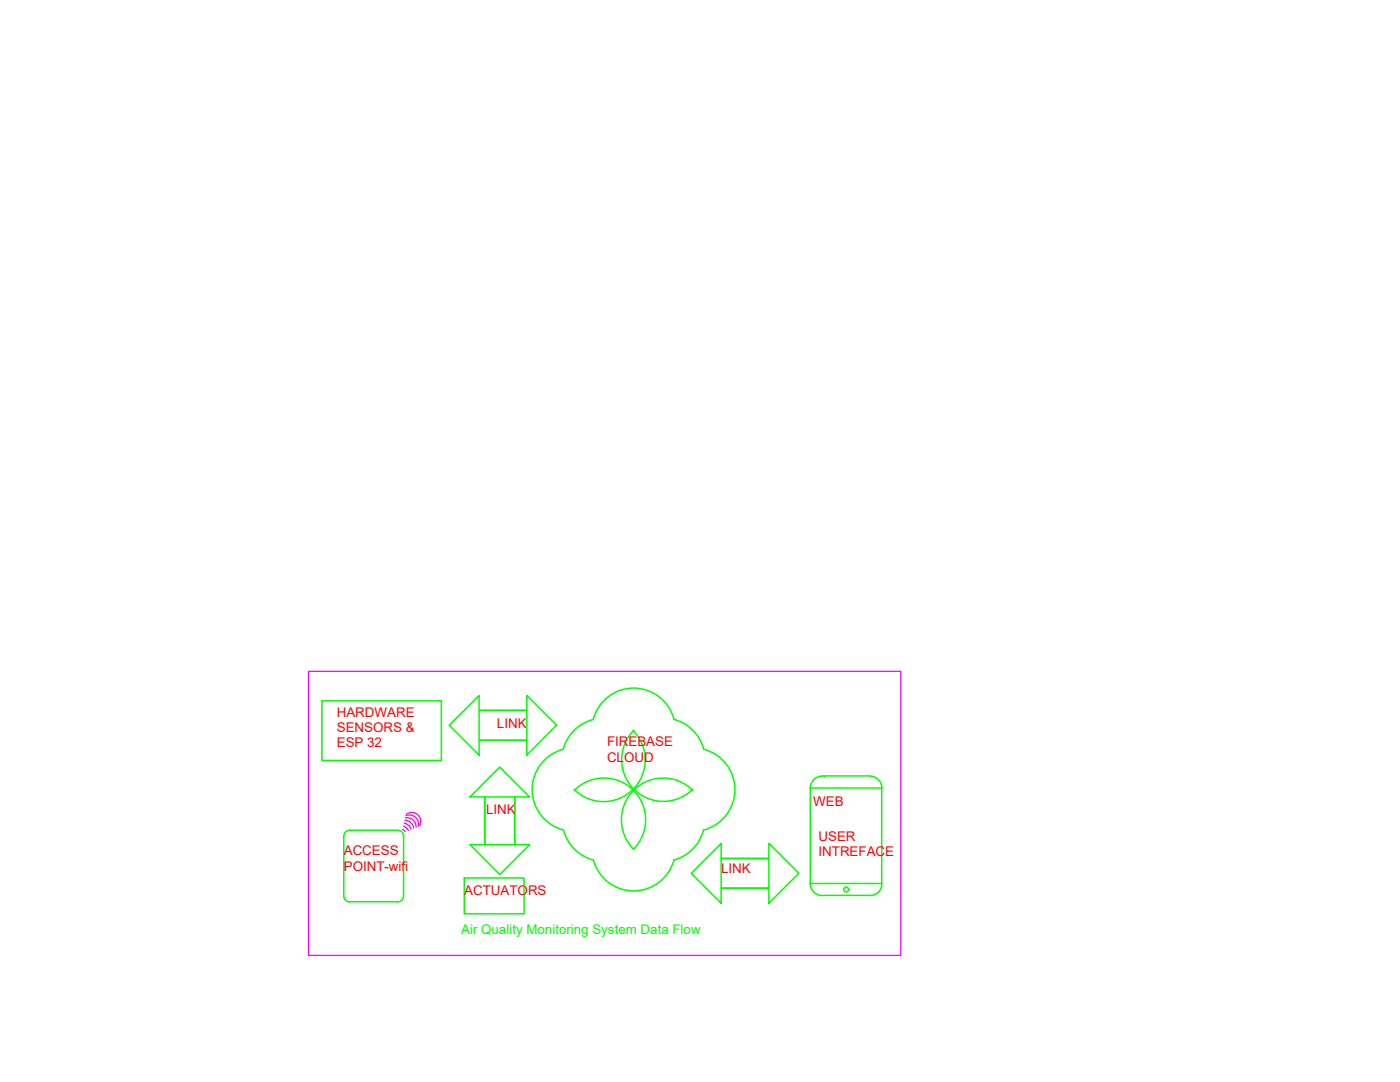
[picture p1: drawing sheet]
<svg xmlns="http://www.w3.org/2000/svg" width="279mm" height="216mm" viewBox="0 0 279 216" stroke-linecap="round" stroke-linejoin="round" font-family="sans-serif">
<!-- layer: 0 -->
<g fill="none" stroke="#0f0" stroke-width=".3">
<path d="M64.2 139.8h23.9v11.9h-23.9zM89.6 144.7l6-5.9v2.9h9.5v6h-9.5v3zM95.6 141.7h9.5v-2.9l6 5.9-6 6v-3h-9.5zM96.8 159h5.9v9.5h3l-6 6-5.9-6h3zM99.7 153l6 6h-3v9.5h-5.9v-9.5h-3zM112.4 149.5a8.3 8.3 0 0 0-6.2 8.1 8.3 8.3 0 0 0 6.3 8M114.6 157.7a8.3 8.3 0 0 1 11.8 0 8.3 8.3 0 0 1 0 11.8M118.4 143.6a8.3 8.3 0 0 0-6 5.9M126.3 145.7a8.3 8.3 0 0 1 0 11.8 8.3 8.3 0 0 1-11.7 0M126.5 145.7a8.3 8.3 0 0 0 0 11.8 8.3 8.3 0 0 0 11.8 0M134.5 143.5a8.3 8.3 0 0 1 5.9 6M134.5 143.5a8.3 8.3 0 0 0-8.1-6.2 8.3 8.3 0 0 0-8 6.3"/>
<path d="M138.2 157.7a8.3 8.3 0 0 0-11.7 0 8.3 8.3 0 0 0 0 11.8M140.5 149.5a8.3 8.3 0 0 1 6.2 8.1 8.3 8.3 0 0 1-6.3 8M161.7 157.2h14.3v19.1h-14.3zM164.1 154.8h9.5M164.1 154.9a2.39 2.39 0 0 0-2.4 2.4M164.5 154.8h.1M173.6 154.9a2.39 2.39 0 0 1 2.4 2.4M68.6 166.9a1.21 1.21 0 0 1 1.2-1.2h9.5a1.21 1.21 0 0 1 1.2 1.2M68.6 166.8v12a1.21 1.21 0 0 0 1.2 1.2M69.8 179.9h9.5M80.5 166.8v12a1.21 1.21 0 0 1-1.2 1.2M92.7 175.2h11.9v7.1h-11.9z"/>
<path d="M112.5 165.6a8.3 8.3 0 0 0 5.9 6M118.4 171.6a8.3 8.3 0 0 0 8.1 6.2 8.3 8.3 0 0 0 8-6.2M138 174.3l5.9-6v3h9.5v5.9h-9.5v3zM140.4 165.6a8.3 8.3 0 0 1-5.9 6M143.9 171.3h9.5v-3l6 6-6 5.9v-3h-9.5zM161.7 176.3a2.39 2.39 0 0 0 2.4 2.4M164.1 178.7h9.5M176 176.3a2.39 2.39 0 0 1-2.4 2.4"/>
<circle cx="168.9" cy="177.5" r=".49"/>
</g>
<!-- layer: Layer1 -->
<path d="M61.6 134h118.2v56.6h-118.2zM80.3 165.5l.5 .4M80.5 164.8l.6 .4 .4 .5M80.7 164.3a1.8 1.8 0 0 1 1.4 1.2M80.8 163.7a1.8 1.8 0 0 1 1.8 1.5M80.9 163.2a1.8 1.8 0 0 1 2.1 1.9M81 162.8a1.8 1.8 0 0 1 1.9 .3 1.8 1.8 0 0 1 .6 1.8M81.1 162.5a1.8 1.8 0 0 1 2.3 .1 1.8 1.8 0 0 1 .4 2.2" fill="none" stroke="#f0f" stroke-width=".25"/>
<g font-size="2.7" fill="#f00">
<text x="67.2" y="143.1">HARDWARE</text>
<text x="67.2" y="146.1">SENSORS &amp;</text>
<text x="67.2" y="149.2">ESP 32</text>
<text x="99.2" y="145.2">LINK</text>
<text x="121.1" y="148.9">FIREBASE</text>
<text x="121.1" y="151.9">CLOUD</text>
<text x="162.3" y="160.8">WEB</text>
<text x="97" y="162.4">LINK</text>
<text x="163.4" y="167.8">USER</text>
<text x="68.6" y="170.7">ACCESS</text>
<text x="68.6" y="173.7">POINT-wifi</text>
<text x="163.4" y="170.9">INTREFACE</text>
<text x="92.7" y="178.5">ACTUATORS</text>
<text x="143.9" y="174.3">LINK</text>
</g>
<text font-size="2.7" fill="#0f0" x="92" y="186.4">Air Quality Monitoring System Data Flow</text>
</svg>
